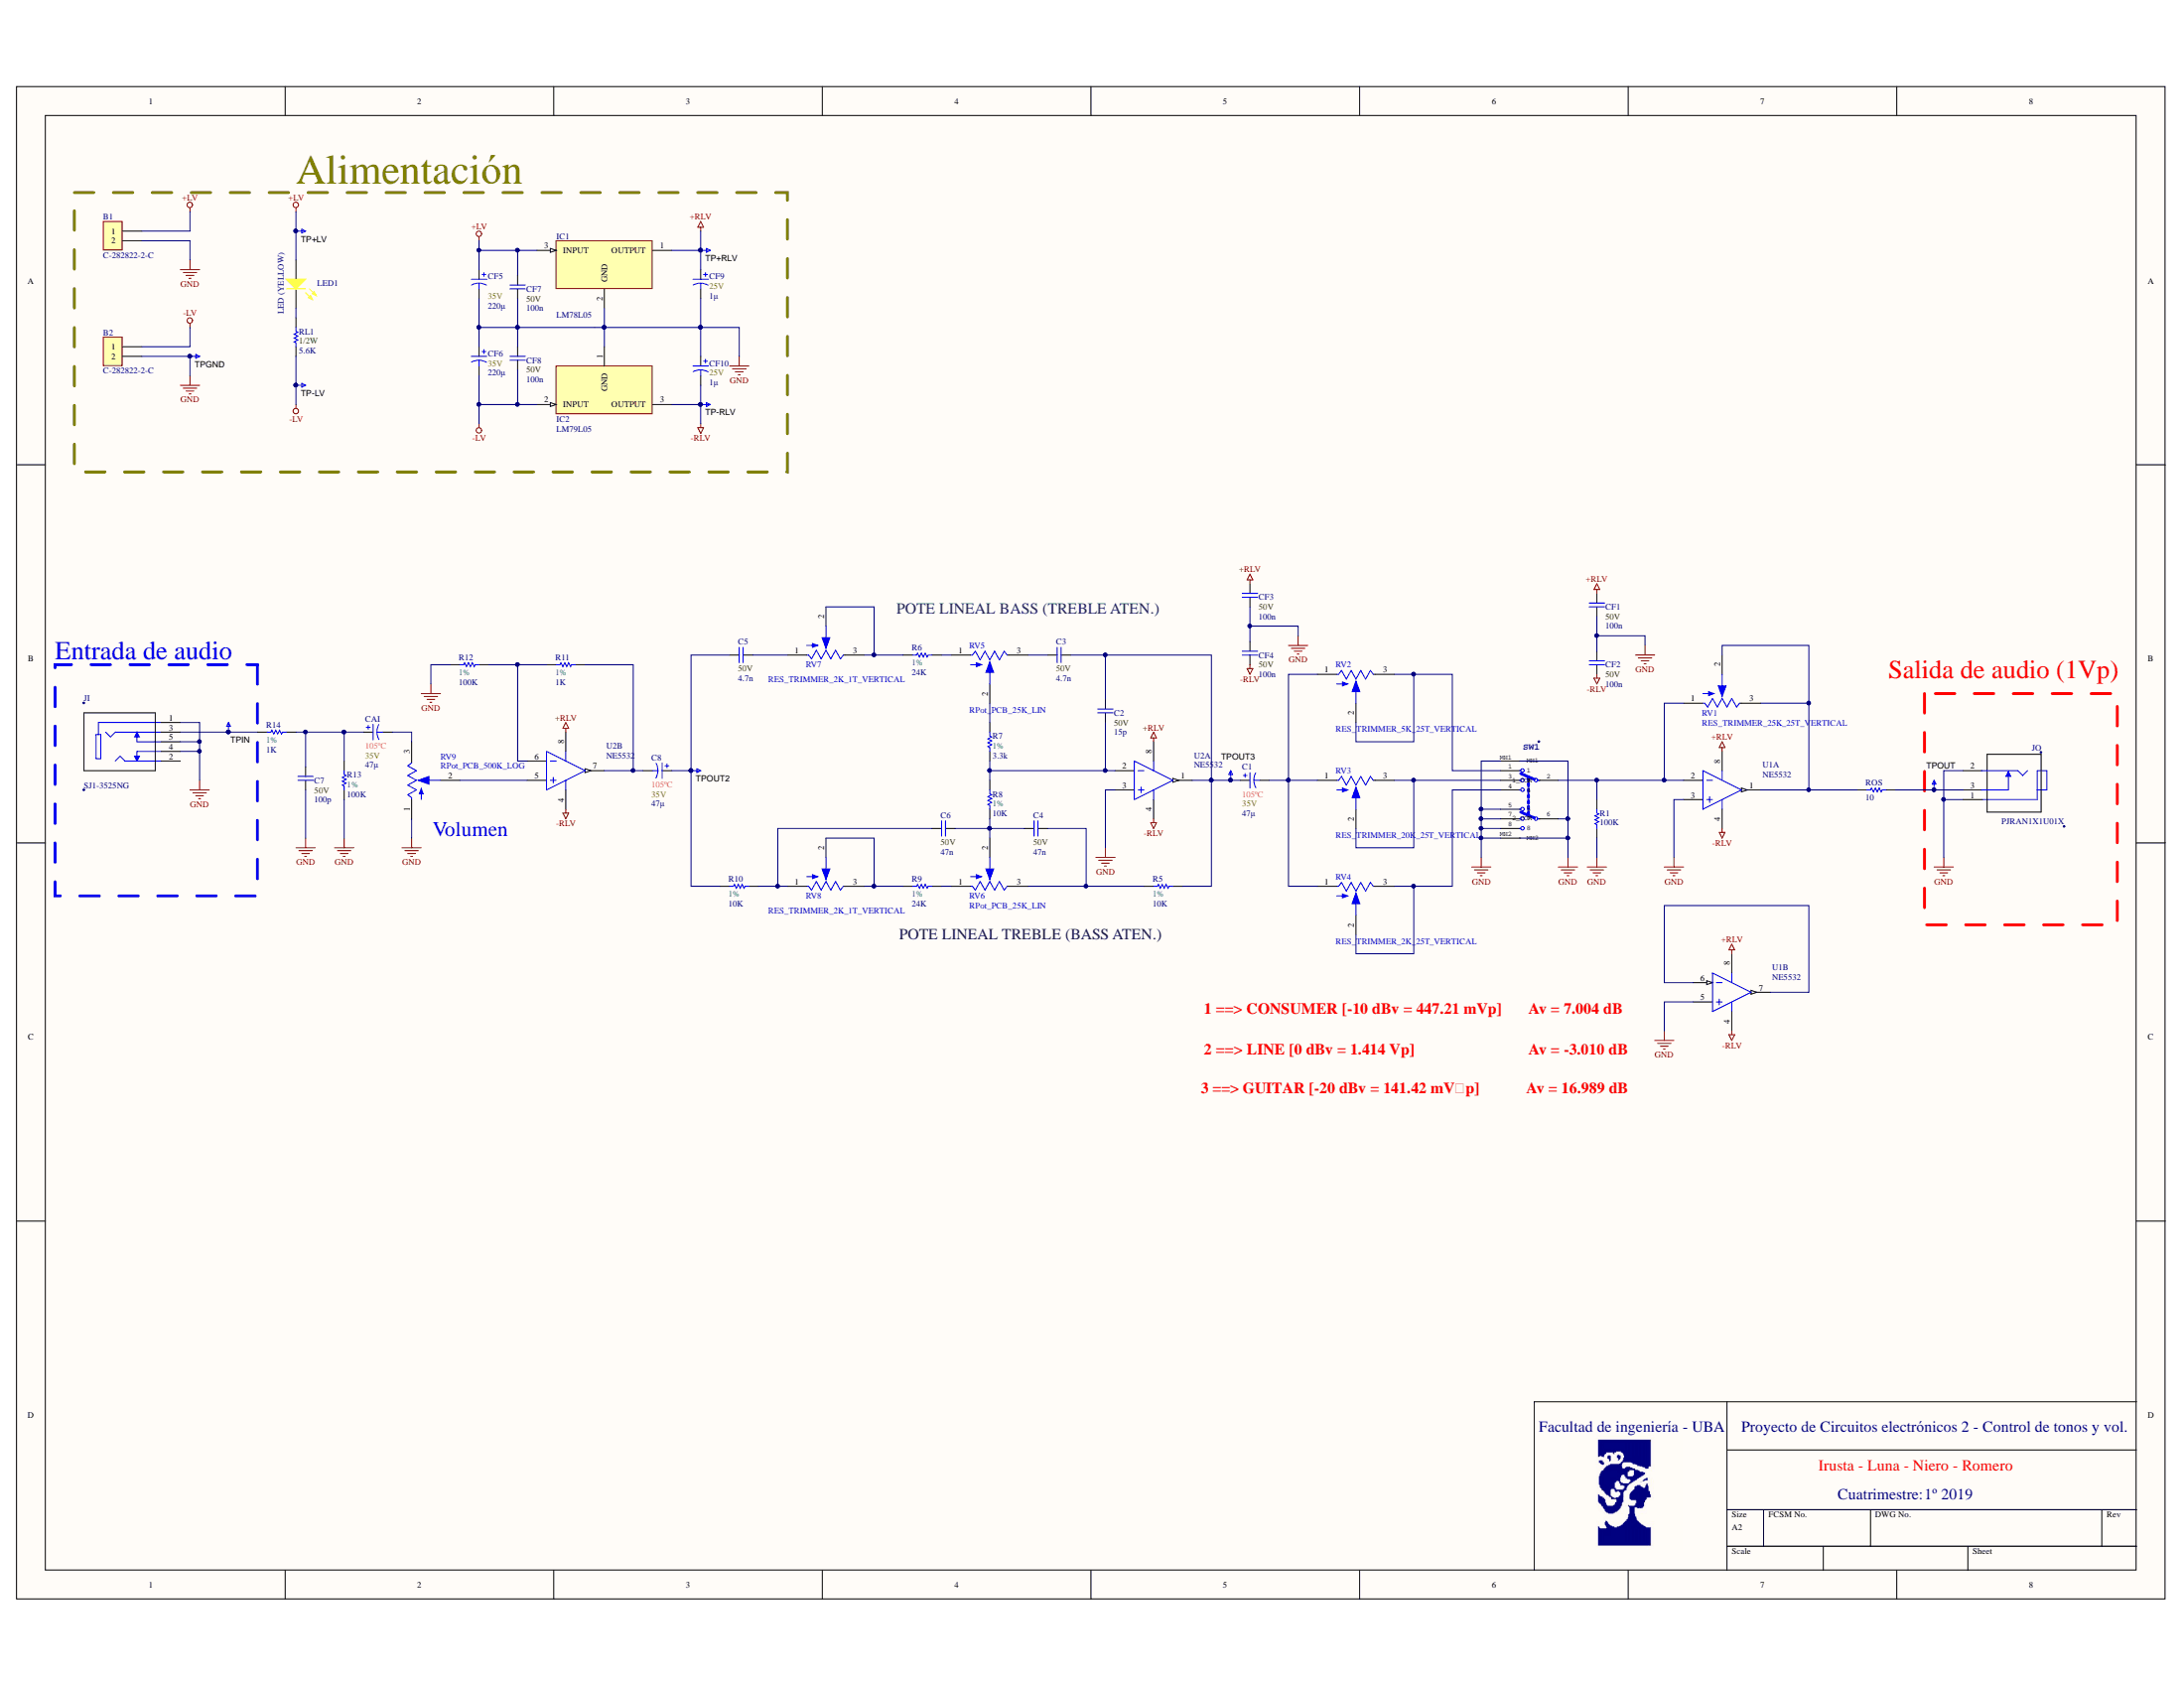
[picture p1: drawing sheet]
# Altium project preamp.PrjPCB
Cuatrimestre: 1º 2019; Grupo: Irusta - Luna - Niero - Romero; Organización: Facultad de ingeniería - UBA; Project Name: Proyecto de Circuitos electrónicos 2 - Control de tonos y vol.
1 sheet, 60 parts. Net scope: global (net labels, ports and power ports of the same name join across sheets).
Board file: preamp.PcbDoc

## Sheet preamp.SchDoc
size A2

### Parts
B1  C-282822-2-C  [TE-C-282822-2-C-PLUGGED]
B2  C-282822-2-C  [TE-C-282822-2-C-PLUGGED]
C1  value 47μ  Temperature: 105ºC  Voltage: 35V  [Al. Electrolytic 6.3mmx11.0mmx2.5mm-CLEAN]  (hidden comment: Al. Elect. 47u 35V 20% 105º)
C2  value 15p  Voltage: 50V  [Cer. pitch 5.08mm height 6.00mm]  (hidden comment: Cer. 15p 50V 10%)
C3  value 4.7n  Voltage: 50V  [Cer. pitch 5.5mm height 6.0mm]  (hidden comment: Cer. 4.7n 50V 10%)
C4  value 47n  Voltage: 50V  [Cer. pitch 5.5mm height 6.0mm]  (hidden comment: Cer. 47n 50V 10%)
C5  value 4.7n  Voltage: 50V  [Cer. pitch 5.5mm height 6.0mm]  (hidden comment: Cer. 4.7n 50V 10%)
C6  value 47n  Voltage: 50V  [Cer. pitch 5.5mm height 6.0mm]  (hidden comment: Cer. 47n 50V 10%)
C7  value 100p  Voltage: 50V  [Cer. pitch 5.08mm height 6.00mm]  (hidden comment: Cer. 100p 50V 10%)
C8  value 47μ  Temperature: 105ºC  Voltage: 35V  [Al. Electrolytic 6.3mmx11.0mmx2.5mm-CLEAN]  (hidden comment: Al. Elect. 47u 35V 20% 105º)
CAI  value 47μ  Temperature: 105ºC  Voltage: 35V  [Al. Electrolytic 6.3mmx11.0mmx2.5mm-CLEAN]  (hidden comment: Al. Elect. 47u 35V 20% 105º)
CF1  value 100n  Voltage: 50V  [Cer. pitch 5.0mm height 5.5mm]  (hidden comment: Cer. 100n 50V 10%)
CF2  value 100n  Voltage: 50V  [Cer. pitch 5.0mm height 5.5mm]  (hidden comment: Cer. 100n 50V 10%)
CF3  value 100n  Voltage: 50V  [Cer. pitch 5.0mm height 5.5mm]  (hidden comment: Cer. 100n 50V 10%)
CF4  value 100n  Voltage: 50V  [Cer. pitch 5.0mm height 5.5mm]  (hidden comment: Cer. 100n 50V 10%)
CF5  value 220μ  Voltage: 35V  [Al. Electrolytic 8.0mmx13.0mmx3.5mm-CLEAN]  (hidden comment: Al. Elect. 220u 35V 20% 105º)
CF6  value 220μ  Voltage: 35V  [Al. Electrolytic 8.0mmx13.0mmx3.5mm-CLEAN]  (hidden comment: Al. Elect. 220u 35V 20% 105º)
CF7  value 100n  Voltage: 50V  [Cer. pitch 5.0mm height 5.5mm]  (hidden comment: Cer. 100n 50V 10%)
CF8  value 100n  Voltage: 50V  [Cer. pitch 5.0mm height 5.5mm]  (hidden comment: Cer. 100n 50V 10%)
CF9  value 1μ  Voltage: 25V  [Tantalum Electrolytic 4.5mmx8.0mmx0.254mm-CLEAN]  (hidden comment: Tant. Elect. 1u 25V 10%)
CF10  value 1μ  Voltage: 25V  [Tantalum Electrolytic 4.5mmx8.0mmx0.254mm-CLEAN]  (hidden comment: Tant. Elect. 1u 25V 10%)
IC1  LM78L05  [TO-92-1]
IC2  LM79L05  [TO-92-1]
JI  SJ1-3525NG  [*CUI_SJ1-3525NG]
JO  PJRAN1X1U01X  [*SWITCHCRAFT_PJRAN1X1U01X]
LED1  LED (YELLOW)  [LED_5MM_YELLOW]
R1  value 100K  [AXIAL-0.4-E24-0_25W-100k]  (hidden comment: Resistor 100K 1/4W 5%)
R5  value 10K  Tolerance: 1%  [AXIAL-0.4-E24-0_25W-10k-1%]  (hidden comment: Resistor 10K 1/4W 1%)
R6  value 24K  Tolerance: 1%  [AXIAL-0.4-E24-0_25W-24k-1%]  (hidden comment: Resistor 24K 1/4W 1%)
R7  value 3.3k  Tolerance: 1%  [AXIAL-0.4-E24-0_25W-3.3k-1%]  (hidden comment: Resistor 3.3k 1/4W 1%)
R8  value 10K  Tolerance: 1%  [AXIAL-0.4-E24-0_25W-10k-1%]  (hidden comment: Resistor 10K 1/4W 1%)
R9  value 24K  Tolerance: 1%  [AXIAL-0.4-E24-0_25W-24k-1%]  (hidden comment: Resistor 24K 1/4W 1%)
R10  value 10K  Tolerance: 1%  [AXIAL-0.4-E24-0_25W-10k-1%]  (hidden comment: Resistor 10K 1/4W 1%)
R11  value 1K  Tolerance: 1%  [AXIAL-0.4-E24-0_25W-1k-1%]  (hidden comment: Resistor 1K 1/4W 1%)
R12  value 100K  Tolerance: 1%  [AXIAL-0.4-E24-0_25W-100k-1%]  (hidden comment: Resistor 100K 1/4W 1%)
R13  value 100K  Tolerance: 1%  [AXIAL-0.4-E24-0_25W-100k-1%]  (hidden comment: Resistor 100K 1/4W 1%)
R14  value 1K  Tolerance: 1%  [AXIAL-0.4-E24-0_25W-1k-1%]  (hidden comment: Resistor 1K 1/4W 1%)
RL1  value 5.6K  Power: 1/2W  [AXIAL-0.5-E24-0_5W-5.6K]  (hidden comment: Resistor 5.6K 1/2W 5%)
ROS  value 10  [AXIAL-0.4-E24-0_25W-10]  (hidden comment: Resistor 10 1/4W 5%)
RV1  RES_TRIMMER_25K_25T_VERTICAL  [POT_3296W]
RV2  RES_TRIMMER_5K_25T_VERTICAL  [POT_3296W]
RV3  RES_TRIMMER_20K_25T_VERTICAL  [POT_3296W]
RV4  RES_TRIMMER_2K_25T_VERTICAL  [POT_3296W]
RV5  RPot_PCB_25K_LIN  [POTE16mm]
RV6  RPot_PCB_25K_LIN  [POTE16mm]
RV7  RES_TRIMMER_2K_1T_VERTICAL  [POT_3386W]
RV8  RES_TRIMMER_2K_1T_VERTICAL  [POT_3386W]
RV9  RPot_PCB_500K_LOG  [POTE16mm]
SW1  SWITCH SLIDE DP3T 200MA 30V  [E-SWITCH_EG2315]  (value not drawn)
TP+LV  TESTPOINT_THT  [TP-THT-MULTI]  (value not drawn)
TP+RLV  TESTPOINT_THT  [TP-THT-MULTI]  (value not drawn)
TP-LV  TESTPOINT_THT  [TP-THT-MULTI]  (value not drawn)
TP-RLV  TESTPOINT_THT  [TP-THT-MULTI]  (value not drawn)
TPGND  TESTPOINT_THT  [TP-THT-MULTI]  (value not drawn)
TPIN  TESTPOINT_THT  [TP-THT-MULTI]  (value not drawn)
TPOUT  TESTPOINT_THT  [TP-THT-MULTI]  (value not drawn)
TPOUT2  TESTPOINT_THT  [TP-THT-MULTI]  (value not drawn)
TPOUT3  TESTPOINT_THT  [TP-THT-MULTI]  (value not drawn)
U1  NE5532  [DIP8 - W SOCKET]  (parts A,B of 2)
U2  NE5532  [DIP8 - W SOCKET]  (parts A,B of 2)

### Blocks framed on the sheet
Alimentación: B1 B2 CF5-CF10 IC1 IC2 LED1 RL1 TP+LV TP+RLV TP-LV TP-RLV TPGND
Entrada de audio: JI TPIN
Salida de audio (1Vp): JO TPOUT

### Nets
+LV: B1.1 CF5.1 CF7.2 IC1.3(INPUT) LED1.A TP+LV.1
+RLV: CF1.2 CF3.2 CF9.1 IC1.1(OUTPUT) TP+RLV.1 U1.8(V+) U2.8(V+)
-LV: B2.1 CF6.2 CF8.1 IC2.2(INPUT) RL1.1 TP-LV.1
-RLV: CF2.1 CF4.1 CF10.2 IC2.3(OUTPUT) TP-RLV.1 U1.4(V-) U2.4(V-)
GND: B1.2 B2.2 C7.2 CF1.1 CF2.2 CF3.1 CF4.2 CF5.2 CF6.1 CF7.1 CF8.2 CF9.2 CF10.1 IC1.2(GND) IC2.1(GND) JI.1 JI.4 JI.5 JO.1 JO.2 R1.1 R12.1 R13.1 RV9.1(A) SW1.5 SW1.6(2_COM) SW1.7 SW1.8 SW1.MH1 SW1.MH2 TPGND.1 U1.3(INA+) U1.5(INB+) U2.3(INA+)
NetC1_1: C1.1 C2.2 C3.2 R5.2 TPOUT3.1 U2.1(OUTA)
NetC1_2: C1.2 RV2.1(A) RV3.1(A) RV4.1(A)
NetC2_1: C2.1 R7.2 R8.2 U2.2(INA-)
NetC3_1: C3.1 RV5.3(C)
NetC4_1: C4.1 C6.2 R8.1 RV6.2(B)
NetC4_2: C4.2 R5.1 RV6.3(C)
NetC5_1: C5.1 C8.1 R10.1 TPOUT2.1
NetC5_2: C5.2 RV7.1(A)
NetC6_1: C6.1 R10.2 RV8.1(A)
NetC7_1: C7.1 CAI.1 R13.2 R14.2
NetC8_2: C8.2 R11.1 U2.7(OUTB)
NetCAI_2: CAI.2 RV9.3(C)
NetJI_3: JI.3 R14.1 TPIN.1
NetJO_3: JO.3 ROS.2 TPOUT.1
NetLED1_K: LED1.K RL1.2
NetR1_2: R1.2 RV1.1(A) SW1.2(1_COM) U1.2(INA-)
NetR6_1: R6.1 RV5.1(A)
NetR6_2: R6.2 RV7.2(B) RV7.3(C)
NetR7_1: R7.1 RV5.2(B)
NetR9_1: R9.1 RV6.1(A)
NetR9_2: R9.2 RV8.2(B) RV8.3(C)
NetR11_2: R11.2 R12.2 U2.6(INB-)
NetROS_1: ROS.1 RV1.2(B) RV1.3(C) U1.1(OUTA)
NetRV2_2: RV2.2(B) RV2.3(C) SW1.1
NetRV3_2: RV3.2(B) RV3.3(C) SW1.3
NetRV4_2: RV4.2(B) RV4.3(C) SW1.4
NetRV9_2: RV9.2(B) U2.5(INB+)
NetU1_6: U1.6(INB-) U1.7(OUTB)

Not connected (* = marked no-connect by the designer): JI 2

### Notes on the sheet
- POTE LINEAL BASS (TREBLE ATEN.)
- (near RV9) Volumen
- POTE LINEAL TREBLE (BASS ATEN.)
- 1 ==> CONSUMER [-10 dBv = 447.21 mVp]       Av = 7.004 dB
- (near U1) 2 ==> LINE [0 dBv = 1.414 Vp]                             Av = -3.010 dB
- 3 ==> GUITAR [-20 dBv = 141.42 mV‬p]            Av = 16.989 dB
- Cuatrimestre:
